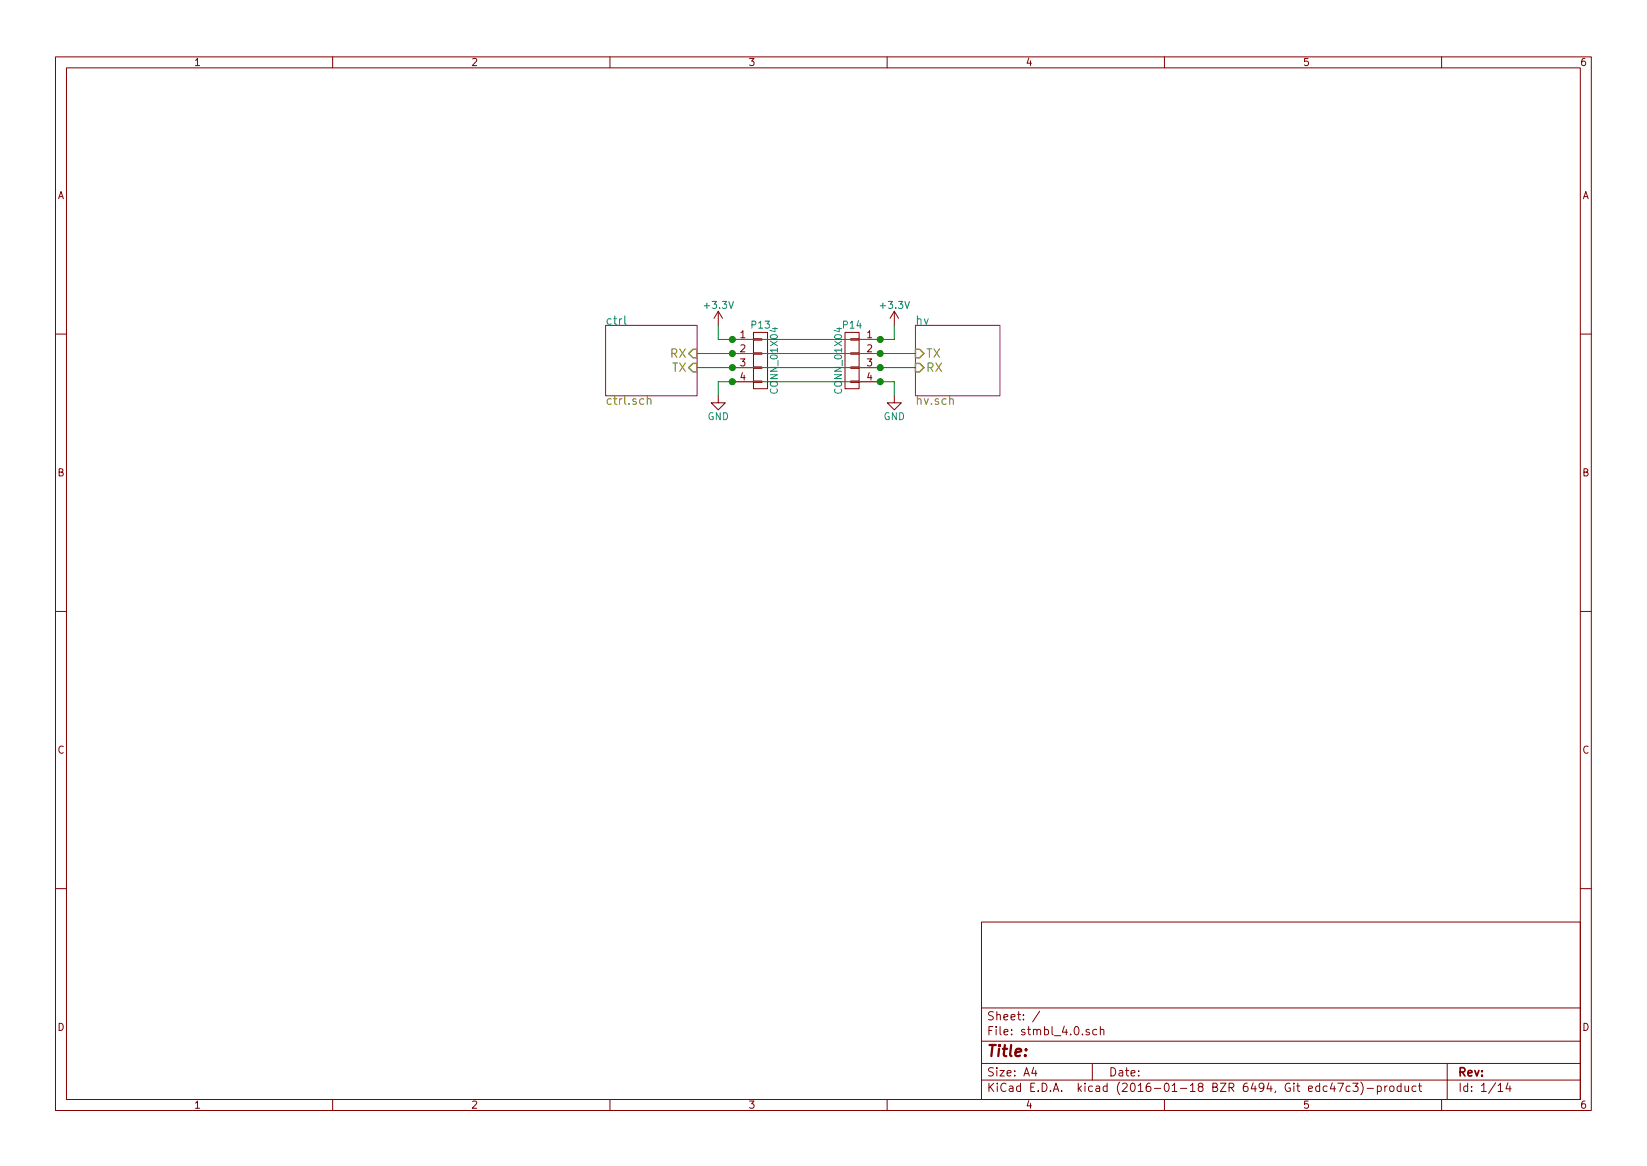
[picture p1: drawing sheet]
EESchema Schematic File Version 2
LIBS:transistors
LIBS:stm32
LIBS:conn
LIBS:stmbl_4.0-cache
EELAYER 25 0
EELAYER END
$Descr A4 11693 8268
encoding utf-8
Sheet 1 14
Title ""
Date ""
Rev ""
Comp ""
Comment1 ""
Comment2 ""
Comment3 ""
Comment4 ""
$EndDescr
$Sheet
S 6500 2300 600  500 
U 5659094D
F0 "hv" 60
F1 "hv.sch" 60
F2 "TX" I L 6500 2500 60 
F3 "RX" I L 6500 2600 60 
$EndSheet
$Sheet
S 4300 2300 650  500 
U 56590966
F0 "ctrl" 60
F1 "ctrl.sch" 60
F2 "TX" I R 4950 2600 60 
F3 "RX" I R 4950 2500 60 
$EndSheet
$Comp
L CONN_01X04 P13
U 1 1
P 5400 2550
F 0 "P13" H 5400 2800 50  0000 C CNN
F 1 "CONN_01X04" V 5500 2550 50  0000 C CNN
F 2 "Pin_Headers:Pin_Header_Angled_2x02" H 5400 2550 60  0001 C CNN
F 3 "" H 5400 2550 60  0000 C CNN
	1    5400 2550
	1    0    0    -1  
$EndComp
$Comp
L CONN_01X04 P14
U 1 1
P 6050 2550
F 0 "P14" H 6050 2800 50  0000 C CNN
F 1 "CONN_01X04" V 6150 2550 50  0000 C CNN
F 2 "Pin_Headers:Pin_Header_Straight_2x02" H 6050 2550 60  0001 C CNN
F 3 "" H 6050 2550 60  0000 C CNN
	1    6050 2550
	-1   0    0    -1  
$EndComp
$Comp
L GND #PWR184
U 1 1
P 6350 2800
F 0 "#PWR184" H 6350 2550 50  0001 C CNN
F 1 "GND" H 6350 2650 50  0000 C CNN
F 2 "" H 6350 2800 60  0000 C CNN
F 3 "" H 6350 2800 60  0000 C CNN
	1    6350 2800
	1    0    0    -1  
$EndComp
$Comp
L GND #PWR182
U 1 1
P 5100 2800
F 0 "#PWR182" H 5100 2550 50  0001 C CNN
F 1 "GND" H 5100 2650 50  0000 C CNN
F 2 "" H 5100 2800 60  0000 C CNN
F 3 "" H 5100 2800 60  0000 C CNN
	1    5100 2800
	1    0    0    -1  
$EndComp
$Comp
L +3.3V #PWR181
U 1 1
P 5100 2300
F 0 "#PWR181" H 5100 2150 50  0001 C CNN
F 1 "+3.3V" H 5100 2440 50  0000 C CNN
F 2 "" H 5100 2300 60  0000 C CNN
F 3 "" H 5100 2300 60  0000 C CNN
	1    5100 2300
	1    0    0    -1  
$EndComp
$Comp
L +3.3V #PWR183
U 1 1
P 6350 2300
F 0 "#PWR183" H 6350 2150 50  0001 C CNN
F 1 "+3.3V" H 6350 2440 50  0000 C CNN
F 2 "" H 6350 2300 60  0000 C CNN
F 3 "" H 6350 2300 60  0000 C CNN
	1    6350 2300
	1    0    0    -1  
$EndComp
Wire Wire Line
	4950 2500 6500 2500
Wire Wire Line
	4950 2600 6500 2600
Wire Wire Line
	5100 2700 6350 2700
Wire Wire Line
	6350 2700 6350 2800
Wire Wire Line
	5100 2400 6350 2400
Wire Wire Line
	6350 2400 6350 2300
Wire Wire Line
	5100 2300 5100 2400
Wire Wire Line
	5100 2700 5100 2800
Connection ~ 6250 2400
Connection ~ 5200 2400
Connection ~ 6250 2500
Connection ~ 5200 2500
Connection ~ 6250 2600
Connection ~ 5200 2600
Connection ~ 6250 2700
Connection ~ 5200 2700
$EndSCHEMATC
